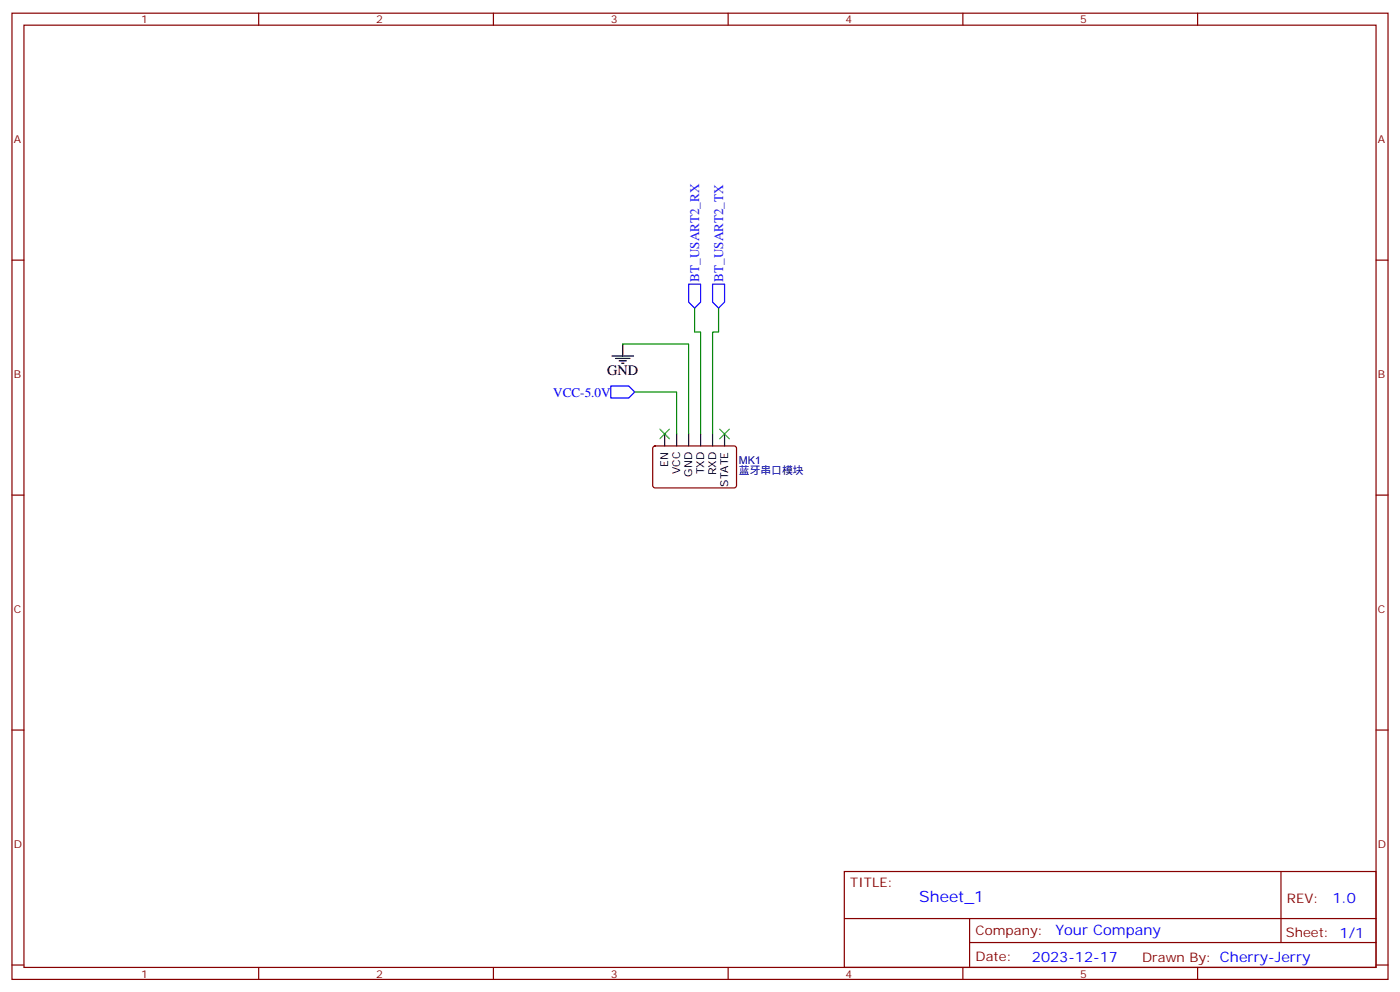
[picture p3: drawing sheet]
<svg xmlns="http://www.w3.org/2000/svg" width="412mm" height="292mm" viewBox="0 0 412 292" stroke-linecap="round" stroke-linejoin="round" font-family="sans-serif">
<g fill="none" stroke="#870000" stroke-width=".35">
<path d="M3.5 3.9h405.4v284.3h-405.4zM7.1 7.4h398.2v277.3h-398.2zM76.2 3.9v3.5M145.3 3.9v3.5M214.5 3.9v3.5M283.6 3.9v3.5M352.8 3.9v3.5M3.5 76.6h3.6M405.3 76.6h3.6M192.5 131.4l.5-.2 23.5 .1 .5 .6-.1 11.2-.6 .5-23.6-.1-.4-.6v-11zM3.5 145.7h3.6M405.3 145.7h3.6"/>
<path d="M3.5 214.8h3.6M405.3 214.8h3.6M248.7 256.5h156.6v28.2h-156.6zM377.3 256.5v20.9M248.7 270.3h156.5M285.6 277.4h119.6M285.6 270.3v14.1M3.5 284h3.6M76.2 284.7v3.5M145.3 284.7v3.5M214.5 284.7v3.5M283.6 284.7v3.5"/>
<path d="M352.8 284.7v3.5M405.3 284h3.6"/>
</g>
<path d="M180.3 104.8h6.3M181.3 105.5h4.3M182.4 106.2h2.1M183.1 106.9h.7M183.4 101.2v3.6M195.8 127.7v3.5M199.3 127.7v3.5M202.8 127.7v3.5M206.4 127.7v3.5M209.9 127.7v3.5M213.4 127.7v3.5" fill="none" stroke="#000" stroke-width=".35"/>
<path d="M202.8 83.6h3.6v5.3l-1.8 1.8-1.8-1.8zM209.9 83.6h3.5v5.3l-1.7 1.8-1.8-1.8zM179.9 113.6h5.3l1.8 1.8-1.8 1.7h-5.3z" fill="none" stroke="#00f" stroke-width=".35"/>
<path d="M204.6 90.7v7h1.8v30M211.7 90.7v7h-1.8v30M183.4 101.2h19.4v26.5M187 115.4h12.3v12.3" fill="none" stroke="#008700" stroke-width=".35"/>
<path d="M194.4 126.3l2.8 2.8M197.2 126.3l-2.8 2.8M212 126.3l2.8 2.8M214.8 126.3l-2.8 2.8" fill="none" stroke="#3c3" stroke-width=".35"/>
<text font-size="4.6" fill="#00f" x="270.8" y="265.5">Sheet_1</text>
<text font-size="4.2" x="178.9" y="110.4">GND</text>
<g font-size="4.2" fill="#00f">
<text x="392.5" y="265.7">1.0</text>
<text x="310.9" y="275.3">Your Company</text>
<text x="304" y="283.1">2023-12-17</text>
</g>
<g font-size="3.9" fill="#30f">
<text x="206" y="82.9" transform="rotate(-90 206 82.9)">BT_USART2_RX</text>
<text x="213" y="82.9" transform="rotate(-90 213 82.9)">BT_USART2_TX</text>
</g>
<text font-size="3.9" fill="#00f" x="163" y="116.7">VCC-5.0V</text>
<g font-size="3.9" fill="#800">
<text x="250.5" y="261.1">TITLE:</text>
<text x="379.1" y="265.7">REV:</text>
<text x="287.4" y="275.3">Company:</text>
<text x="378.7" y="275.9">Sheet: 1/1</text>
<text x="287.4" y="282.9">Date:</text>
<text x="336.4" y="283">Drawn By: Cherry-Jerry</text>
</g>
<g font-size="3.2" fill="#800">
<text x="41.6" y="6.9">1</text>
<text x="110.8" y="6.9">2</text>
<text x="179.9" y="6.9">3</text>
<text x="249.1" y="6.9">4</text>
<text x="318.2" y="6.9">5</text>
<text x="4.1" y="42">A</text>
<text x="405.9" y="42">A</text>
<text x="4.1" y="111.1">B</text>
<text x="405.9" y="111.1">B</text>
<text x="4.1" y="180.3">C</text>
<text x="405.9" y="180.3">C</text>
<text x="4.1" y="249.4">D</text>
<text x="405.9" y="249.4">D</text>
<text x="41.6" y="287.7">1</text>
<text x="110.8" y="287.7">2</text>
<text x="179.9" y="287.7">3</text>
<text x="249.1" y="287.7">4</text>
<text x="318.2" y="287.7">5</text>
</g>
<g font-size="3.2">
<text x="196.8" y="137.4" transform="rotate(-90 196.8 137.4)">EN</text>
<text x="200.4" y="139.6" transform="rotate(-90 200.4 139.6)">VCC</text>
<text x="203.9" y="140.3" transform="rotate(-90 203.9 140.3)">GND</text>
<text x="207.4" y="139.6" transform="rotate(-90 207.4 139.6)">TXD</text>
<text x="211" y="139.8" transform="rotate(-90 211 139.8)">RXD</text>
<text x="214.5" y="143.3" transform="rotate(-90 214.5 143.3)">STATE</text>
</g>
<g font-size="3.2" fill="#000080">
<text x="217.7" y="136.4">MK1</text>
<text x="217.7" y="139.6">蓝牙串口模块</text>
</g>
</svg>
